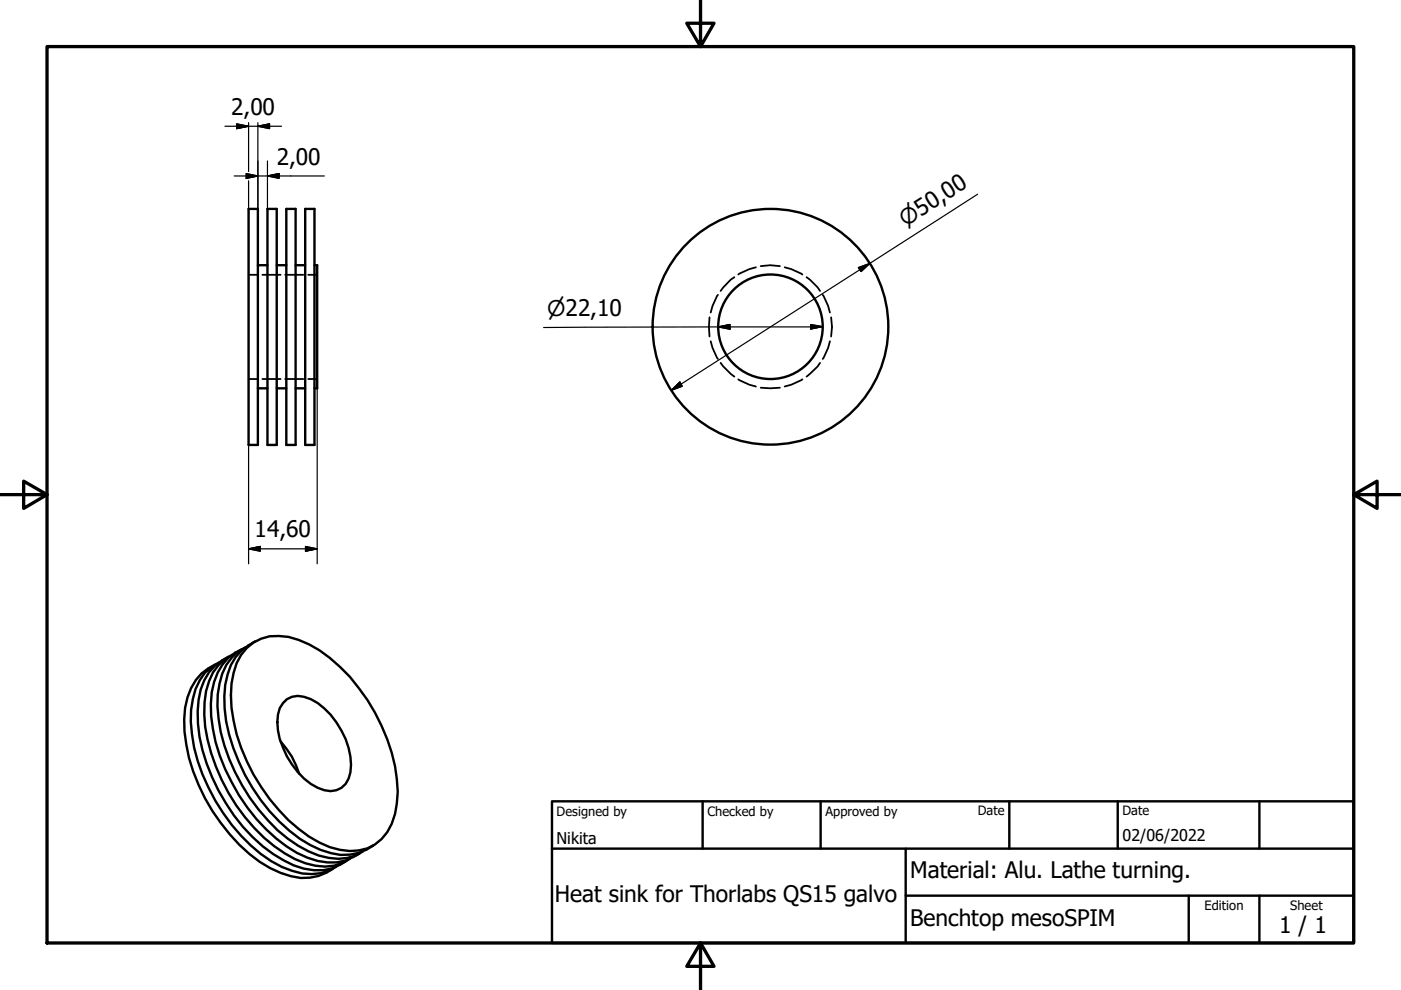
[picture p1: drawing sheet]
<svg xmlns="http://www.w3.org/2000/svg" width="297mm" height="210mm" viewBox="0 0 297 210" stroke-linecap="round" stroke-linejoin="round" font-family="sans-serif">
<!-- layer: Hidden (ISO) -->
<g fill="none" stroke="#000" stroke-width=".38">
<path d="M52.7 58.3h1.9M55.6 58.3h3.9M60.5 58.3h3.8M65.3 58.3h1.9M155.7 58.8l-.8 .5-2.1 2.4M160.3 56.7l-1.4 .4-2.4 1.1M161.3 56.4l2-.2 2.1 .2M166.4 56.7l1.4 .4 2.3 1.1M171 58.8l2.4 2.1 .5 .8M150.4 67.3l-.1 2 .1 2M150.7 72.4l.4 1.4 1.1 2.3M152.2 62.5l-1.1 2.4-.4 1.4"/>
<path d="M152.8 76.9l2.1 2.4 .8 .6M173.9 76.9l-.5 .8-2.4 2.2M174.4 62.5l1.2 2.4 .4 1.4M176 72.4l-.4 1.4-1.2 2.3M176.2 67.3l.2 2-.2 2M52.7 80.4h1.9M55.6 80.4h3.9M60.5 80.4h3.8M65.3 80.4h1.9M156.5 80.4l2.4 1.2 1.4 .4M161.3 82.2l2 .1 2.1-.1M170.1 80.4l-2.3 1.2-1.4 .4"/>
</g>
<!-- layer: Visible (ISO) -->
<g fill="none" stroke="#000" stroke-width=".51">
<path d="M52.7 44.3h2v50h-2zM54.7 56.2h2M56.7 44.3h2v50h-2zM58.7 56.2h2M60.7 44.3h2v50h-2zM62.7 56.2h2M64.7 44.3h2v50h-2zM66.7 56.2h.5v26.1h-.5M54.7 82.3h2M58.7 82.3h2M62.7 82.3h2M48.5 139.2a10.9 10.9 0 0 0-6.4 9.2 30.3 30.3 0 0 0 2.9 16.4 36.3 36.3 0 0 0 15.1 17.6 12.1 12.1 0 0 0 12 1l1.4-.9"/>
<path d="M49.2 138.8a10.3 10.3 0 0 0-5.5 7.7 28.3 28.3 0 0 0 2.1 16 38.3 38.3 0 0 0 14.6 18.4 15.2 15.2 0 0 0 10.4 2.7l1.8-.6 1.6-.9M51.3 137.6a10.9 10.9 0 0 0-6.4 9.2 32.3 32.3 0 0 0 4.2 19.1 36.5 36.5 0 0 0 13.8 14.9 13.9 13.9 0 0 0 10.3 1.7l3.1-1.6M52 137.3a10.1 10.1 0 0 0-5.5 7.6 24.9 24.9 0 0 0 1.1 13.1 41 41 0 0 0 13.4 19.8 19.3 19.3 0 0 0 10.8 4.3l1.9-.2 1.7-.5 1.6-.9M52.3 137.4a9.4 9.4 0 0 1 8.9-2.4 22.7 22.7 0 0 1 10.9 6.4 40.6 40.6 0 0 1 12 23.8 18.1 18.1 0 0 1-2 11.2 9.1 9.1 0 0 1-10 3.8 24.7 24.7 0 0 1-13-8.5 40.1 40.1 0 0 1-10-21.6 18.1 18.1 0 0 1 2-11.3zM54.1 136a10.4 10.4 0 0 0-5.8 7 26.2 26.2 0 0 0 1.2 15.6 39.7 39.7 0 0 0 14.1 19.2 19.3 19.3 0 0 0 8.6 3.5 10.5 10.5 0 0 0 6.9-2M45.7 140.9a11.2 11.2 0 0 0-6.5 9.2 33 33 0 0 0 4.2 19.1 39.8 39.8 0 0 0 11.7 13.5 19.9 19.9 0 0 0 8.7 3.5 10.5 10.5 0 0 0 6.8-2M46.4 140.5a9.8 9.8 0 0 0-5.5 7.7 25.1 25.1 0 0 0 1 13.1 41.8 41.8 0 0 0 13.4 19.8 18.7 18.7 0 0 0 10.8 4.2l1.9-.2 1.7-.5 1.6-.9M59.5 157.2a17.3 17.3 0 0 1 3.9 6.9M60.8 148.2a4.9 4.9 0 0 1 5.1 0 16.9 16.9 0 0 1 8.5 14 5.2 5.2 0 0 1-3.1 5.3 6.6 6.6 0 0 1-5.4-1.3 17.4 17.4 0 0 1-7.1-13.1 5.5 5.5 0 0 1 2-4.9z"/>
<circle cx="163.4" cy="69.3" r="11.1"/>
<circle cx="163.4" cy="69.3" r="25"/>
</g>
<!-- layer: Border (ISO) -->
<path d="M148.5 -.1v10l-2.9-5h5.8l-2.9 5M10 9.9h277v190h-277zM0 104.9h10l-5-2.9v5.8l5-2.9M287 104.9l5 2.9v-5.8l-5 2.9h10M148.5 199.9l2.9 5h-5.8l2.9-5v10" fill="none" stroke="#000" stroke-width=".7"/>
<!-- layer: Title (ISO) -->
<path d="M117 169.9h170v30h-170zM117 179.9h170M149 169.9v10M174 169.9v10M192 179.9v20M214 169.9v10M237 169.9v10M267 169.9v10M192 189.9h95M252 189.9v10M267 189.9v10" fill="none" stroke="#000" stroke-width=".51"/>
<!-- layer: Dimension (ISO) -->
<g fill="none" stroke="#000" stroke-width=".25">
<path d="M47.7 26.8h12M49.7 37.3h19.1M50.2 26.3l2.5 .5-2.5 .5zM52.2 36.8l2.5 .5-2.5 .5zM52.7 26v10.4M52.7 38.3v6M54.7 26.8l2.4-.5v1zM54.7 26v18.3M56.7 37.3l2.5-.5v1zM56.7 34.1v10.2M182 56.7l2.4-.8-1.8 1.7zM207.3 41.2l-65 41.6"/>
<path d="M152.3 69.3l2.4-.5 .1 1zM171.9 68.8l2.5 .5-2.5 .5zM174.4 69.3l-59.1 .1M52.7 94.3v25.2M67.2 82.3v37.2M142.3 82.8l1.8-1.8 .6 .9zM52.7 116.4l2.5-.5v1zM52.7 116.4h14.5M64.8 115.9l2.4 .5-2.4 .5z"/>
</g>
<g fill="#000" stroke="#000" stroke-width=".25">
<path d="M50.2 27.3l2.5-.5zM50.2 26.3l2.5 .5-2.5 .5zM52.2 37.8l2.5-.5zM52.2 36.8l2.5 .5-2.5 .5zM54.7 26.8l2.4-.5zM54.7 26.8l2.4-.5v1zM56.7 37.3l2.5-.5zM56.7 37.3l2.5-.5v1zM182.6 57.6l1.8-1.7zM182 56.7l2.4-.8-1.8 1.7zM152.3 69.3l2.4-.5zM152.3 69.3l2.4-.5 .1 1z"/>
<path d="M171.9 69.8l2.5-.5zM171.9 68.8l2.5 .5-2.5 .5zM142.3 82.8l1.8-1.8zM142.3 82.8l1.8-1.8 .6 .9zM52.7 116.4l2.5-.5zM52.7 116.4l2.5-.5v1zM64.8 116.9l2.4-.5zM64.8 115.9l2.4 .5-2.4 .5z"/>
</g>
<g font-size="4.8">
<text x="49" y="24.4">2,00</text>
<text x="58.7" y="35">2,00</text>
<text x="54" y="114">14,60</text>
<text x="117.7" y="191.3">Heat sink for Thorlabs QS15 galvo</text>
<text x="193" y="186.2">Material: Alu. Lathe turning.</text>
<text x="193" y="196.3">Benchtop mesoSPIM</text>
<text x="271.2" y="197.8">1 / 1</text>
</g>
<g font-size="4.6">
<text x="192" y="48.1" transform="rotate(-33 192 48.1)">⌀50,00</text>
<text x="116" y="67">⌀22,10</text>
</g>
<g font-size="3.4">
<text x="118" y="178.9">Nikita</text>
<text x="238" y="178.3">02/06/2022</text>
</g>
<g font-size="2.7">
<text x="118" y="173">Designed by</text>
<text x="150" y="173">Checked by</text>
<text x="175" y="173">Approved by</text>
<text x="207.3" y="172.9">Date</text>
<text x="238" y="172.9">Date</text>
<text x="255.4" y="193">Edition</text>
<text x="273.6" y="193">Sheet</text>
</g>
</svg>
